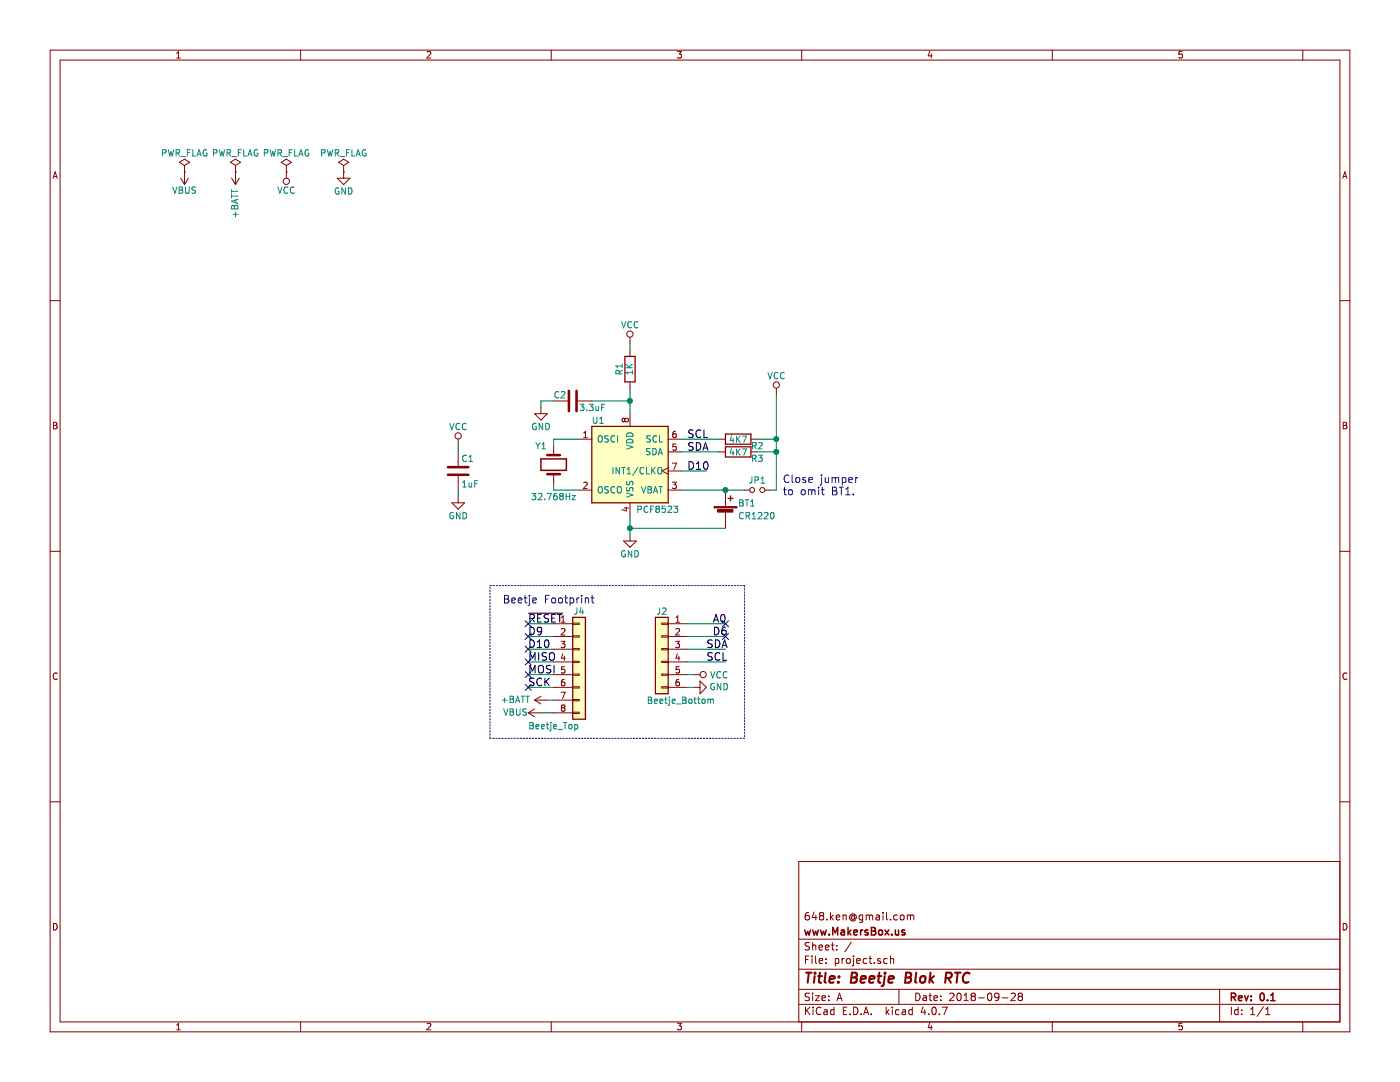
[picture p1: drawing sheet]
EESchema Schematic File Version 2
LIBS:project
LIBS:power
LIBS:device
LIBS:switches
LIBS:relays
LIBS:motors
LIBS:transistors
LIBS:conn
LIBS:linear
LIBS:regul
LIBS:74xx
LIBS:cmos4000
LIBS:adc-dac
LIBS:memory
LIBS:xilinx
LIBS:microcontrollers
LIBS:dsp
LIBS:microchip
LIBS:analog_switches
LIBS:motorola
LIBS:texas
LIBS:intel
LIBS:audio
LIBS:interface
LIBS:digital-audio
LIBS:philips
LIBS:display
LIBS:cypress
LIBS:siliconi
LIBS:opto
LIBS:atmel
LIBS:contrib
LIBS:valves
LIBS:pcf8523
LIBS:project-cache
EELAYER 25 0
EELAYER END
$Descr A 11000 8500
encoding utf-8
Sheet 1 1
Title "Beetje Blok RTC"
Date "2018-09-28"
Rev "0.1"
Comp "www.MakersBox.us"
Comment1 "648.ken@gmail.com"
Comment2 ""
Comment3 ""
Comment4 ""
$EndDescr
$Comp
L VBUS #PWR01
U 1 1
P 1450 1350
F 0 "#PWR01" H 1450 1200 50  0001 C CNN
F 1 "VBUS" H 1450 1500 50  0000 C CNN
F 2 "" H 1450 1350 50  0001 C CNN
F 3 "" H 1450 1350 50  0001 C CNN
	1    1450 1350
	-1   0    0    1   
$EndComp
$Comp
L GND #PWR02
U 1 1
P 2700 1350
F 0 "#PWR02" H 2700 1100 50  0001 C CNN
F 1 "GND" H 2700 1200 50  0000 C CNN
F 2 "" H 2700 1350 50  0001 C CNN
F 3 "" H 2700 1350 50  0001 C CNN
	1    2700 1350
	1    0    0    -1  
$EndComp
$Comp
L PWR_FLAG #FLG03
U 1 1
P 1450 1350
F 0 "#FLG03" H 1450 1425 50  0001 C CNN
F 1 "PWR_FLAG" H 1450 1500 50  0000 C CNN
F 2 "" H 1450 1350 50  0001 C CNN
F 3 "" H 1450 1350 50  0001 C CNN
	1    1450 1350
	1    0    0    -1  
$EndComp
$Comp
L PWR_FLAG #FLG04
U 1 1
P 2250 1350
F 0 "#FLG04" H 2250 1425 50  0001 C CNN
F 1 "PWR_FLAG" H 2250 1500 50  0000 C CNN
F 2 "" H 2250 1350 50  0001 C CNN
F 3 "" H 2250 1350 50  0001 C CNN
	1    2250 1350
	1    0    0    -1  
$EndComp
$Comp
L PWR_FLAG #FLG05
U 1 1
P 2700 1350
F 0 "#FLG05" H 2700 1425 50  0001 C CNN
F 1 "PWR_FLAG" H 2700 1500 50  0000 C CNN
F 2 "" H 2700 1350 50  0001 C CNN
F 3 "" H 2700 1350 50  0001 C CNN
	1    2700 1350
	1    0    0    -1  
$EndComp
Wire Wire Line
	4350 4900 4150 4900
Wire Wire Line
	4150 5000 4350 5000
Wire Wire Line
	4350 5100 4150 5100
Wire Wire Line
	4350 5200 4150 5200
Wire Wire Line
	4350 5300 4150 5300
Wire Wire Line
	4350 5400 4150 5400
Wire Wire Line
	4350 5500 4300 5500
Wire Wire Line
	4350 5600 4250 5600
$Comp
L +BATT #PWR06
U 1 1
P 4300 5500
F 0 "#PWR06" H 4300 5350 50  0001 C CNN
F 1 "+BATT" V 4300 5750 50  0000 C CNN
F 2 "" H 4300 5500 50  0001 C CNN
F 3 "" H 4300 5500 50  0001 C CNN
	1    4300 5500
	0    -1   -1   0   
$EndComp
$Comp
L VBUS #PWR07
U 1 1
P 4250 5600
F 0 "#PWR07" H 4250 5450 50  0001 C CNN
F 1 "VBUS" V 4250 5800 50  0000 C CNN
F 2 "" H 4250 5600 50  0001 C CNN
F 3 "" H 4250 5600 50  0001 C CNN
	1    4250 5600
	0    -1   -1   0   
$EndComp
Text Label 4150 5100 0    60   ~ 0
D10
Text Label 4150 5000 0    60   ~ 0
D9
Text Label 5550 5200 0    60   ~ 0
SCL
Text Label 5550 5100 0    60   ~ 0
SDA
Text Label 4150 4900 0    60   ~ 0
~RESET
Text Label 5600 4900 0    60   ~ 0
A0
Text Label 4150 5400 0    60   ~ 0
SCK
Text Label 4150 5300 0    60   ~ 0
MOSI
Text Label 4150 5200 0    60   ~ 0
MISO
$Comp
L GND #PWR08
U 1 1
P 5450 5400
F 0 "#PWR08" H 5450 5150 50  0001 C CNN
F 1 "GND" V 5450 5200 50  0000 C CNN
F 2 "" H 5450 5400 50  0001 C CNN
F 3 "" H 5450 5400 50  0001 C CNN
	1    5450 5400
	0    -1   -1   0   
$EndComp
$Comp
L Conn_01x08 J4
U 1 1
P 4550 5200
F 0 "J4" H 4550 5600 50  0000 C CNN
F 1 "Beetje_Top" H 4350 4700 50  0000 C CNN
F 2 "footprints:Beetje_Top" H 4550 5200 50  0001 C CNN
F 3 "" H 4550 5200 50  0001 C CNN
	1    4550 5200
	1    0    0    -1  
$EndComp
$Comp
L Conn_01x06 J2
U 1 1
P 5200 5100
F 0 "J2" H 5200 5400 50  0000 C CNN
F 1 "Beetje_Bottom" H 5050 4700 50  0000 C CNN
F 2 "footprints:Beetje_Bottom" H 5200 5100 50  0001 C CNN
F 3 "" H 5200 5100 50  0001 C CNN
	1    5200 5100
	-1   0    0    -1  
$EndComp
Wire Wire Line
	5400 4900 5700 4900
Wire Wire Line
	5400 5000 5700 5000
Wire Wire Line
	5400 5100 5700 5100
Wire Wire Line
	5400 5200 5700 5200
Wire Wire Line
	5400 5300 5450 5300
Wire Wire Line
	5400 5400 5450 5400
$Comp
L VCC #PWR09
U 1 1
P 2250 1350
F 0 "#PWR09" H 2250 1200 50  0001 C CNN
F 1 "VCC" H 2250 1500 50  0000 C CNN
F 2 "" H 2250 1350 50  0001 C CNN
F 3 "" H 2250 1350 50  0001 C CNN
	1    2250 1350
	-1   0    0    1   
$EndComp
$Comp
L VCC #PWR010
U 1 1
P 5450 5300
F 0 "#PWR010" H 5450 5150 50  0001 C CNN
F 1 "VCC" V 5450 5500 50  0000 C CNN
F 2 "" H 5450 5300 50  0001 C CNN
F 3 "" H 5450 5300 50  0001 C CNN
	1    5450 5300
	0    1    1    0   
$EndComp
$Comp
L PWR_FLAG #FLG011
U 1 1
P 1850 1350
F 0 "#FLG011" H 1850 1425 50  0001 C CNN
F 1 "PWR_FLAG" H 1850 1500 50  0000 C CNN
F 2 "" H 1850 1350 50  0001 C CNN
F 3 "" H 1850 1350 50  0001 C CNN
	1    1850 1350
	1    0    0    -1  
$EndComp
$Comp
L +BATT #PWR012
U 1 1
P 1850 1350
F 0 "#PWR012" H 1850 1200 50  0001 C CNN
F 1 "+BATT" V 1850 1600 50  0000 C CNN
F 2 "" H 1850 1350 50  0001 C CNN
F 3 "" H 1850 1350 50  0001 C CNN
	1    1850 1350
	-1   0    0    1   
$EndComp
$Comp
L VCC #PWR013
U 1 1
P 3600 3500
F 0 "#PWR013" H 3600 3350 50  0001 C CNN
F 1 "VCC" H 3600 3650 50  0000 C CNN
F 2 "" H 3600 3500 50  0001 C CNN
F 3 "" H 3600 3500 50  0001 C CNN
	1    3600 3500
	1    0    0    -1  
$EndComp
$Comp
L GND #PWR014
U 1 1
P 3600 3900
F 0 "#PWR014" H 3600 3650 50  0001 C CNN
F 1 "GND" H 3600 3750 50  0000 C CNN
F 2 "" H 3600 3900 50  0001 C CNN
F 3 "" H 3600 3900 50  0001 C CNN
	1    3600 3900
	1    0    0    -1  
$EndComp
$Comp
L C C1
U 1 1
P 3600 3700
F 0 "C1" H 3625 3800 50  0000 L CNN
F 1 "1uF" H 3625 3600 50  0000 L CNN
F 2 "footprints:C_0805_HandSoldering" H 3638 3550 50  0001 C CNN
F 3 "" H 3600 3700 50  0001 C CNN
	1    3600 3700
	1    0    0    -1  
$EndComp
Wire Wire Line
	3600 3500 3600 3550
Wire Wire Line
	3600 3850 3600 3900
$Comp
L PCF8523 U1
U 1 1
P 4950 3650
F 0 "U1" H 4650 4000 50  0000 L CNN
F 1 "PCF8523" H 5000 3300 50  0000 L CNN
F 2 "footprints:SOIC-8_3.9x4.9mm_Pitch1.27mm" H 4950 3650 50  0001 C CNN
F 3 "" H 4950 3650 50  0001 C CNN
	1    4950 3650
	1    0    0    -1  
$EndComp
$Comp
L VCC #PWR015
U 1 1
P 4950 2700
F 0 "#PWR015" H 4950 2550 50  0001 C CNN
F 1 "VCC" H 4950 2850 50  0000 C CNN
F 2 "" H 4950 2700 50  0001 C CNN
F 3 "" H 4950 2700 50  0001 C CNN
	1    4950 2700
	1    0    0    -1  
$EndComp
$Comp
L GND #PWR016
U 1 1
P 4950 4200
F 0 "#PWR016" H 4950 3950 50  0001 C CNN
F 1 "GND" H 4950 4050 50  0000 C CNN
F 2 "" H 4950 4200 50  0001 C CNN
F 3 "" H 4950 4200 50  0001 C CNN
	1    4950 4200
	1    0    0    -1  
$EndComp
Wire Wire Line
	5350 3450 5650 3450
Wire Wire Line
	5350 3550 5650 3550
Wire Wire Line
	5350 3700 5550 3700
Wire Wire Line
	5350 3850 5850 3850
Wire Wire Line
	4950 3050 4950 3250
Wire Wire Line
	4950 4050 4950 4200
Text Label 5400 3450 0    60   ~ 0
SCL
Text Label 5400 3550 0    60   ~ 0
SDA
Text Label 5400 3700 0    60   ~ 0
D10
$Comp
L Battery_Cell BT1
U 1 1
P 5700 4050
F 0 "BT1" H 5800 4150 50  0000 L CNN
F 1 "CR1220" H 5800 4050 50  0000 L CNN
F 2 "Battery_Holders:Keystone_3000_1x12mm-CoinCell" V 5700 4110 50  0001 C CNN
F 3 "" V 5700 4110 50  0001 C CNN
	1    5700 4050
	1    0    0    -1  
$EndComp
Wire Wire Line
	5700 4150 4950 4150
Connection ~ 4950 4150
$Comp
L R R2
U 1 1
P 5800 3450
F 0 "R2" V 5850 3600 50  0000 C CNN
F 1 "4K7" V 5800 3450 50  0000 C CNN
F 2 "footprints:R_0805_HandSoldering" V 5730 3450 50  0001 C CNN
F 3 "" H 5800 3450 50  0001 C CNN
	1    5800 3450
	0    1    1    0   
$EndComp
$Comp
L R R3
U 1 1
P 5800 3550
F 0 "R3" V 5850 3700 50  0000 C CNN
F 1 "4K7" V 5800 3550 50  0000 C CNN
F 2 "footprints:R_0805_HandSoldering" V 5730 3550 50  0001 C CNN
F 3 "" H 5800 3550 50  0001 C CNN
	1    5800 3550
	0    1    1    0   
$EndComp
Wire Wire Line
	6100 3550 5950 3550
Wire Wire Line
	6100 3100 6100 3850
$Comp
L VCC #PWR017
U 1 1
P 6100 3100
F 0 "#PWR017" H 6100 2950 50  0001 C CNN
F 1 "VCC" H 6100 3250 50  0000 C CNN
F 2 "" H 6100 3100 50  0001 C CNN
F 3 "" H 6100 3100 50  0001 C CNN
	1    6100 3100
	1    0    0    -1  
$EndComp
Wire Wire Line
	5950 3450 6100 3450
Connection ~ 6100 3450
$Comp
L R R1
U 1 1
P 4950 2900
F 0 "R1" V 5030 2900 50  0000 C CNN
F 1 "1K" V 4950 2900 50  0000 C CNN
F 2 "footprints:R_0805_HandSoldering" V 4880 2900 50  0001 C CNN
F 3 "" H 4950 2900 50  0001 C CNN
	1    4950 2900
	-1   0    0    1   
$EndComp
Wire Wire Line
	4950 2700 4950 2750
$Comp
L C C2
U 1 1
P 4500 3150
F 0 "C2" V 4450 3000 50  0000 L CNN
F 1 "3.3uF" V 4550 3200 50  0000 L CNN
F 2 "footprints:C_0805_HandSoldering" H 4538 3000 50  0001 C CNN
F 3 "" H 4500 3150 50  0001 C CNN
	1    4500 3150
	0    1    1    0   
$EndComp
$Comp
L GND #PWR018
U 1 1
P 4250 3200
F 0 "#PWR018" H 4250 2950 50  0001 C CNN
F 1 "GND" H 4250 3050 50  0000 C CNN
F 2 "" H 4250 3200 50  0001 C CNN
F 3 "" H 4250 3200 50  0001 C CNN
	1    4250 3200
	1    0    0    -1  
$EndComp
Wire Wire Line
	4950 3150 4650 3150
Connection ~ 4950 3150
Wire Wire Line
	4350 3150 4250 3150
Wire Wire Line
	4250 3150 4250 3200
$Comp
L Jumper_NO_Small JP1
U 1 1
P 5950 3850
F 0 "JP1" H 5950 3930 50  0000 C CNN
F 1 " " H 6300 3800 50  0000 C CNN
F 2 "footprints:Jumper" H 5950 3850 50  0001 C CNN
F 3 "" H 5950 3850 50  0001 C CNN
	1    5950 3850
	1    0    0    -1  
$EndComp
Connection ~ 5700 3850
Wire Wire Line
	6100 3850 6050 3850
Connection ~ 6100 3550
Text Notes 6150 3900 0    60   ~ 0
Close jumper\nto omit BT1.
Text Label 5600 5000 0    60   ~ 0
D6
Text Notes 3950 4750 0    60   ~ 0
Beetje Footprint
Wire Notes Line
	3850 4600 5850 4600
Wire Notes Line
	5850 4600 5850 5800
Wire Notes Line
	5850 5800 3850 5800
Wire Notes Line
	3850 5800 3850 4600
$Comp
L Crystal Y1
U 1 1
P 4350 3650
F 0 "Y1" V 4200 3550 50  0000 C CNN
F 1 "32.768Hz" V 4600 3650 50  0000 C CNN
F 2 "Crystals:Crystal_SMD_G8-2pin_3.2x1.5mm_HandSoldering" H 4350 3650 50  0001 C CNN
F 3 "" H 4350 3650 50  0001 C CNN
	1    4350 3650
	0    1    1    0   
$EndComp
Wire Wire Line
	4550 3850 4350 3850
Wire Wire Line
	4350 3850 4350 3800
Wire Wire Line
	4550 3450 4350 3450
Wire Wire Line
	4350 3450 4350 3500
NoConn ~ 4150 4900
NoConn ~ 4150 5000
NoConn ~ 4150 5100
NoConn ~ 4150 5200
NoConn ~ 4150 5300
NoConn ~ 4150 5400
NoConn ~ 5700 5000
NoConn ~ 5700 4900
$EndSCHEMATC
